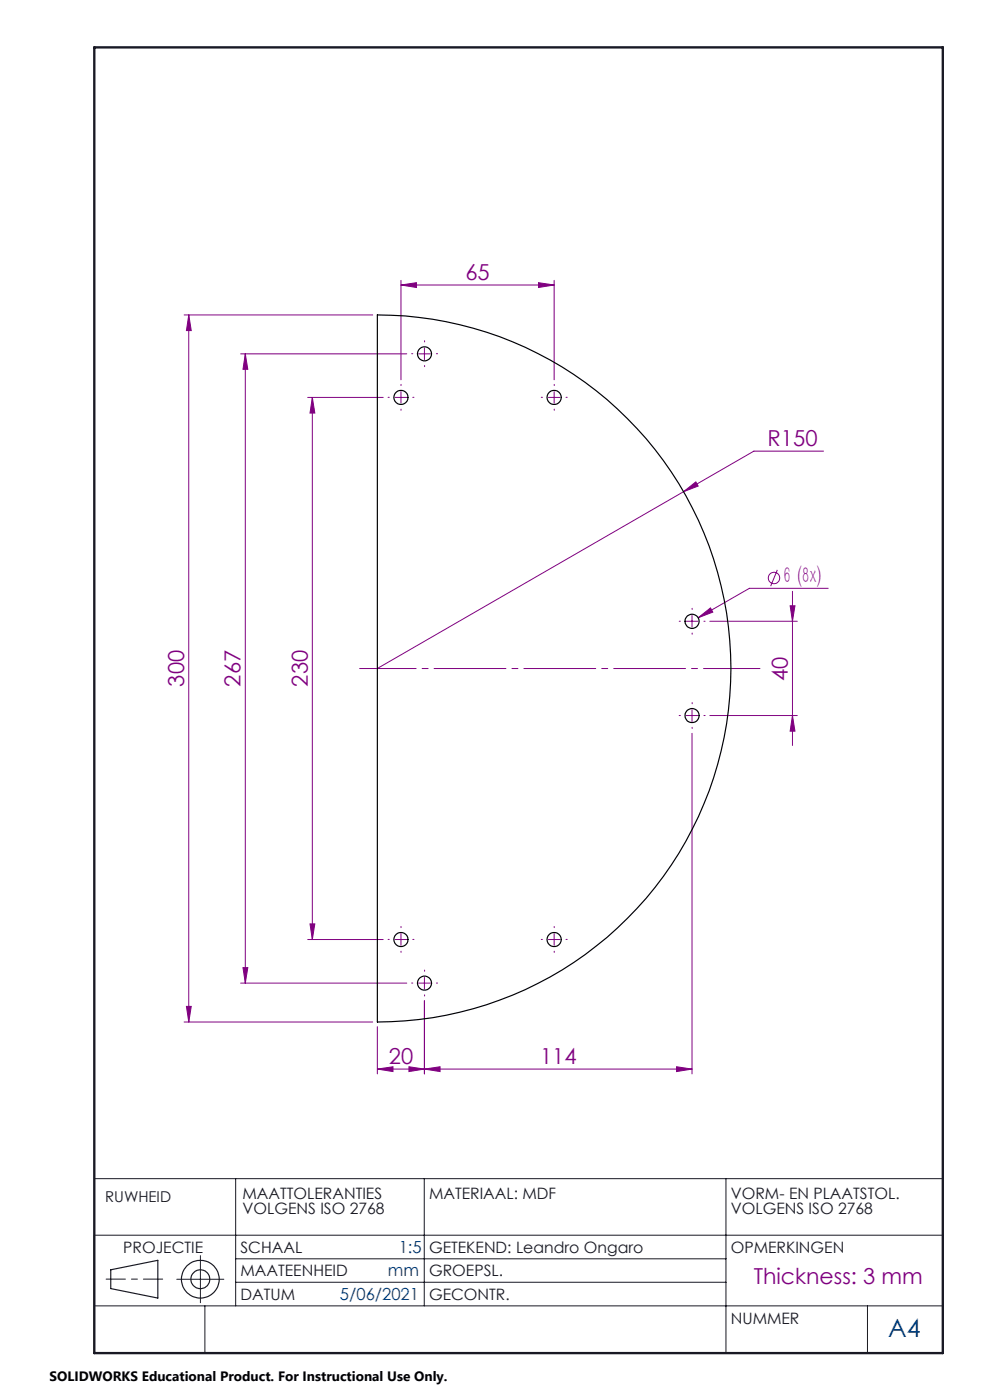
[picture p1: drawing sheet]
<svg xmlns="http://www.w3.org/2000/svg" width="210mm" height="297mm" viewBox="0 0 210 297" stroke-linecap="round" stroke-linejoin="round" font-family="sans-serif">
<g fill="none" stroke="#800080" stroke-width=".21">
<path d="M85.1 59.5v21.1M114.2 60l3.3 .5-3.3 .5zM117.5 59.5v21.1M39.1 66.8h40M40 66.8l.6 3.3h-1.1zM40 66.8v150M51 75.1h35.3M52 75.1l.6 3.2h-1.1zM52 75.1v133.5M85.1 60.5l3.2-.5v1zM85.1 60.5h32.4M88.8 75.1h2.5"/>
<path d="M90 73.8v2.5M65.3 84.3h16M66.3 84.3v115M66.3 84.3l.5 3.3h-1zM83.8 84.3h2.5M85.1 83.1v2.4M116.3 84.3h2.5M117.5 83.1v2.4M174.7 95.7h-14.8l-14.9 8.6M145 104.3l2.6-2.1 .5 .9zM145 104.3l-65 37.5M145.6 131.8h2.5"/>
<path d="M146.8 130.6v2.5M148.1 131.1l2.6-2.1 .5 .9zM150.6 131.8h18.5M164.9 120.9l-1.4 3.5M167.6 128.5h1l-.5 3.3zM168.1 125.4v32.7M175.7 124.8h-16.7l-10.9 6.3M145.6 151.8h2.5M146.8 150.6v2.5M146.8 155.6v72.2M150.6 151.8h18.5M168.1 151.8l.5 3.3h-1z"/>
<path d="M65.3 199.3h16M65.8 196h1l-.5 3.3zM83.8 199.3h2.5M85.1 198v2.6M116.3 199.3h2.5M117.5 198v2.6M39.1 216.8h40M39.5 213.5h1.1l-.6 3.3zM51 208.6h35.3M51.5 205.3h1.1l-.6 3.3zM80 217.8v10M88.8 208.6h2.5"/>
<path d="M90 212.3v15.5M90 207.3v2.5M80 226.8l3.4-.5v1zM80 226.8h66.8M86.7 226.3l3.3 .5-3.3 .5zM90 226.8l3.3-.5v1zM143.5 226.3l3.3 .5-3.3 .5z"/>
<circle cx="164.2" cy="122.6" r="1.21"/>
</g>
<g fill="none" stroke="#191924" stroke-width=".25">
<path d="M23.5 269.4l10-2v8l-10-2z"/>
<circle cx="42.5" cy="271.4" r="4"/>
<circle cx="42.5" cy="271.4" r="1.99"/>
</g>
<g fill="none" stroke="#800080" stroke-width=".21" stroke-dasharray="15.2 1.3 1.3 1.3">
<path d="M87.6 75h-.3M90.1 77.5v.3M90.1 72.5v-.2M92.6 75h.2M82.6 84.3h-.3M85.1 81.8v-.3M85.1 86.8v.2M87.6 84.3h.2M115.1 84.3h-.3M117.6 81.8v-.3M117.6 86.8v.2M120.1 84.3h.2"/>
<path d="M144.3 131.8h-.2M146.8 134.3v.2M146.8 129.3v-.3M149.3 131.8h.3M144.3 151.8h-.2M146.8 154.3v.2M146.8 149.3v-.3M149.3 151.8h.3M82.6 199.3h-.3M85.1 196.8v-.3M87.6 199.3h.2M115.1 199.3h-.3"/>
<path d="M117.6 196.8v-.3M120.1 199.3h.2M85.1 201.8v.2M87.6 208.5h-.3M90.1 211v.3M90.1 206v-.2M92.6 208.5h.2M117.6 201.8v.2"/>
</g>
<path d="M34.5 271.4h-12" fill="none" stroke="#191924" stroke-width=".21" stroke-dasharray="6.3 1.3 1.3 1.3" stroke-dashoffset="2.3"/>
<path d="M20 250h180M50 250v27M90 250v27M154 250v37.1M20 277h180M20 262h180v25.1h-180zM37.5 271.4h10M42.5 266.4v10M43.5 277v10.1M50 267h104M50 272h104M184 277v10.1" fill="none" stroke="#191924" stroke-width=".21"/>
<path d="M20 10.1h180v277h-180z" fill="none" stroke="#191924" stroke-width=".5"/>
<path d="M76.3 141.8h84.9" fill="none" stroke="#800080" stroke-width=".21" stroke-dasharray="15.2 1.3 1.3 1.3" stroke-dashoffset="3.3"/>
<g fill="#800080">
<path d="M143.5 226.3l3.3 .5-3.3 .5zM90 226.8l3.3-.5v1z"/>
<path d="M145 104.3l3.1-1.2-.5-.9zM148.1 131.1l3.1-1.2-.5-.9z"/>
<path d="M80 226.8l3.4-.5v1zM86.7 226.3l3.3 .5-3.3 .5z"/>
<path d="M66.3 84.3l.5 3.3h-1zM65.8 196h1l-.5 3.3z"/>
<path d="M40 66.8l.6 3.3h-1.1zM39.5 213.5h1.1l-.6 3.3zM52 75.1l.6 3.2h-1.1zM51.5 205.3h1.1l-.6 3.3zM167.6 128.5h1l-.5 3.3zM168.1 151.8l.5 3.3h-1z"/>
<path d="M85.1 60.5l3.2-.5v1zM114.2 60l3.3 .5-3.3 .5z"/>
</g>
<g fill="none" stroke="#000" stroke-width=".25">
<path d="M80 66.8a75 75 0 0 1 75 75 75 75 0 0 1-75 75z"/>
<circle cx="90" cy="75.1" r="1.49"/>
<circle cx="85" cy="84.3" r="1.5"/>
<circle cx="117.6" cy="84.3" r="1.51"/>
<circle cx="146.8" cy="131.8" r="1.5"/>
<circle cx="146.8" cy="151.8" r="1.51"/>
<circle cx="85" cy="199.3" r="1.5"/>
<circle cx="117.6" cy="199.3" r="1.51"/>
<circle cx="90.1" cy="208.6" r="1.49"/>
</g>
<text font-size="5.3" fill="#004080" x="188.4" y="283.7">A4</text>
<text font-size="4.8" fill="#800080" x="166.2" y="123.7">6 (8x)</text>
<g font-size="4.7" fill="#800080">
<text x="98.7" y="59.4">65</text>
<text x="162.8" y="94.7">R150</text>
<text x="39.1" y="145.7" transform="rotate(-90 39.1 145.7)">300</text>
<text x="51" y="145.7" transform="rotate(-90 51 145.7)">267</text>
<text x="65.3" y="145.7" transform="rotate(-90 65.3 145.7)">230</text>
<text x="167.1" y="144.5" transform="rotate(-90 167.1 144.5)">40</text>
<text x="82.5" y="225.8">20</text>
<text x="114.6" y="225.8">114</text>
<text x="159.9" y="272.4">Thickness: 3 mm</text>
</g>
<g font-size="3.5" fill="#004080">
<text x="84.6" y="265.8">1:5</text>
<text x="72.1" y="275.8">5/06/2021</text>
<text x="82.3" y="270.8">mm</text>
</g>
<g font-size="3.3" fill="#191924">
<text x="51.4" y="254.4">MAATTOLERANTIES</text>
<text x="51.4" y="257.6">VOLGENS ISO 2768</text>
<text x="91" y="254.4">MATERIAAL: MDF</text>
<text x="155" y="254.4">VORM- EN PLAATSTOL.</text>
<text x="155" y="257.6">VOLGENS ISO 2768</text>
<text x="26.1" y="265.8">PROJECTIE</text>
<text x="51" y="265.8">SCHAAL</text>
<text x="91" y="265.8">GETEKEND: Leandro Ongaro</text>
<text x="155" y="265.8">OPMERKINGEN</text>
<text x="51" y="270.8">MAATEENHEID</text>
<text x="51" y="275.8">DATUM</text>
<text x="91" y="270.8">GROEPSL.</text>
<text x="91" y="275.8">GECONTR.</text>
<text x="155" y="280.8">NUMMER</text>
</g>
<text font-size="3.2" fill="#191924" x="22.3" y="255">RUWHEID</text>
<text font-size="2.9" x="10.5" y="292.9">SOLIDWORKS Educational Product. For Instructional Use Only.</text>
</svg>
